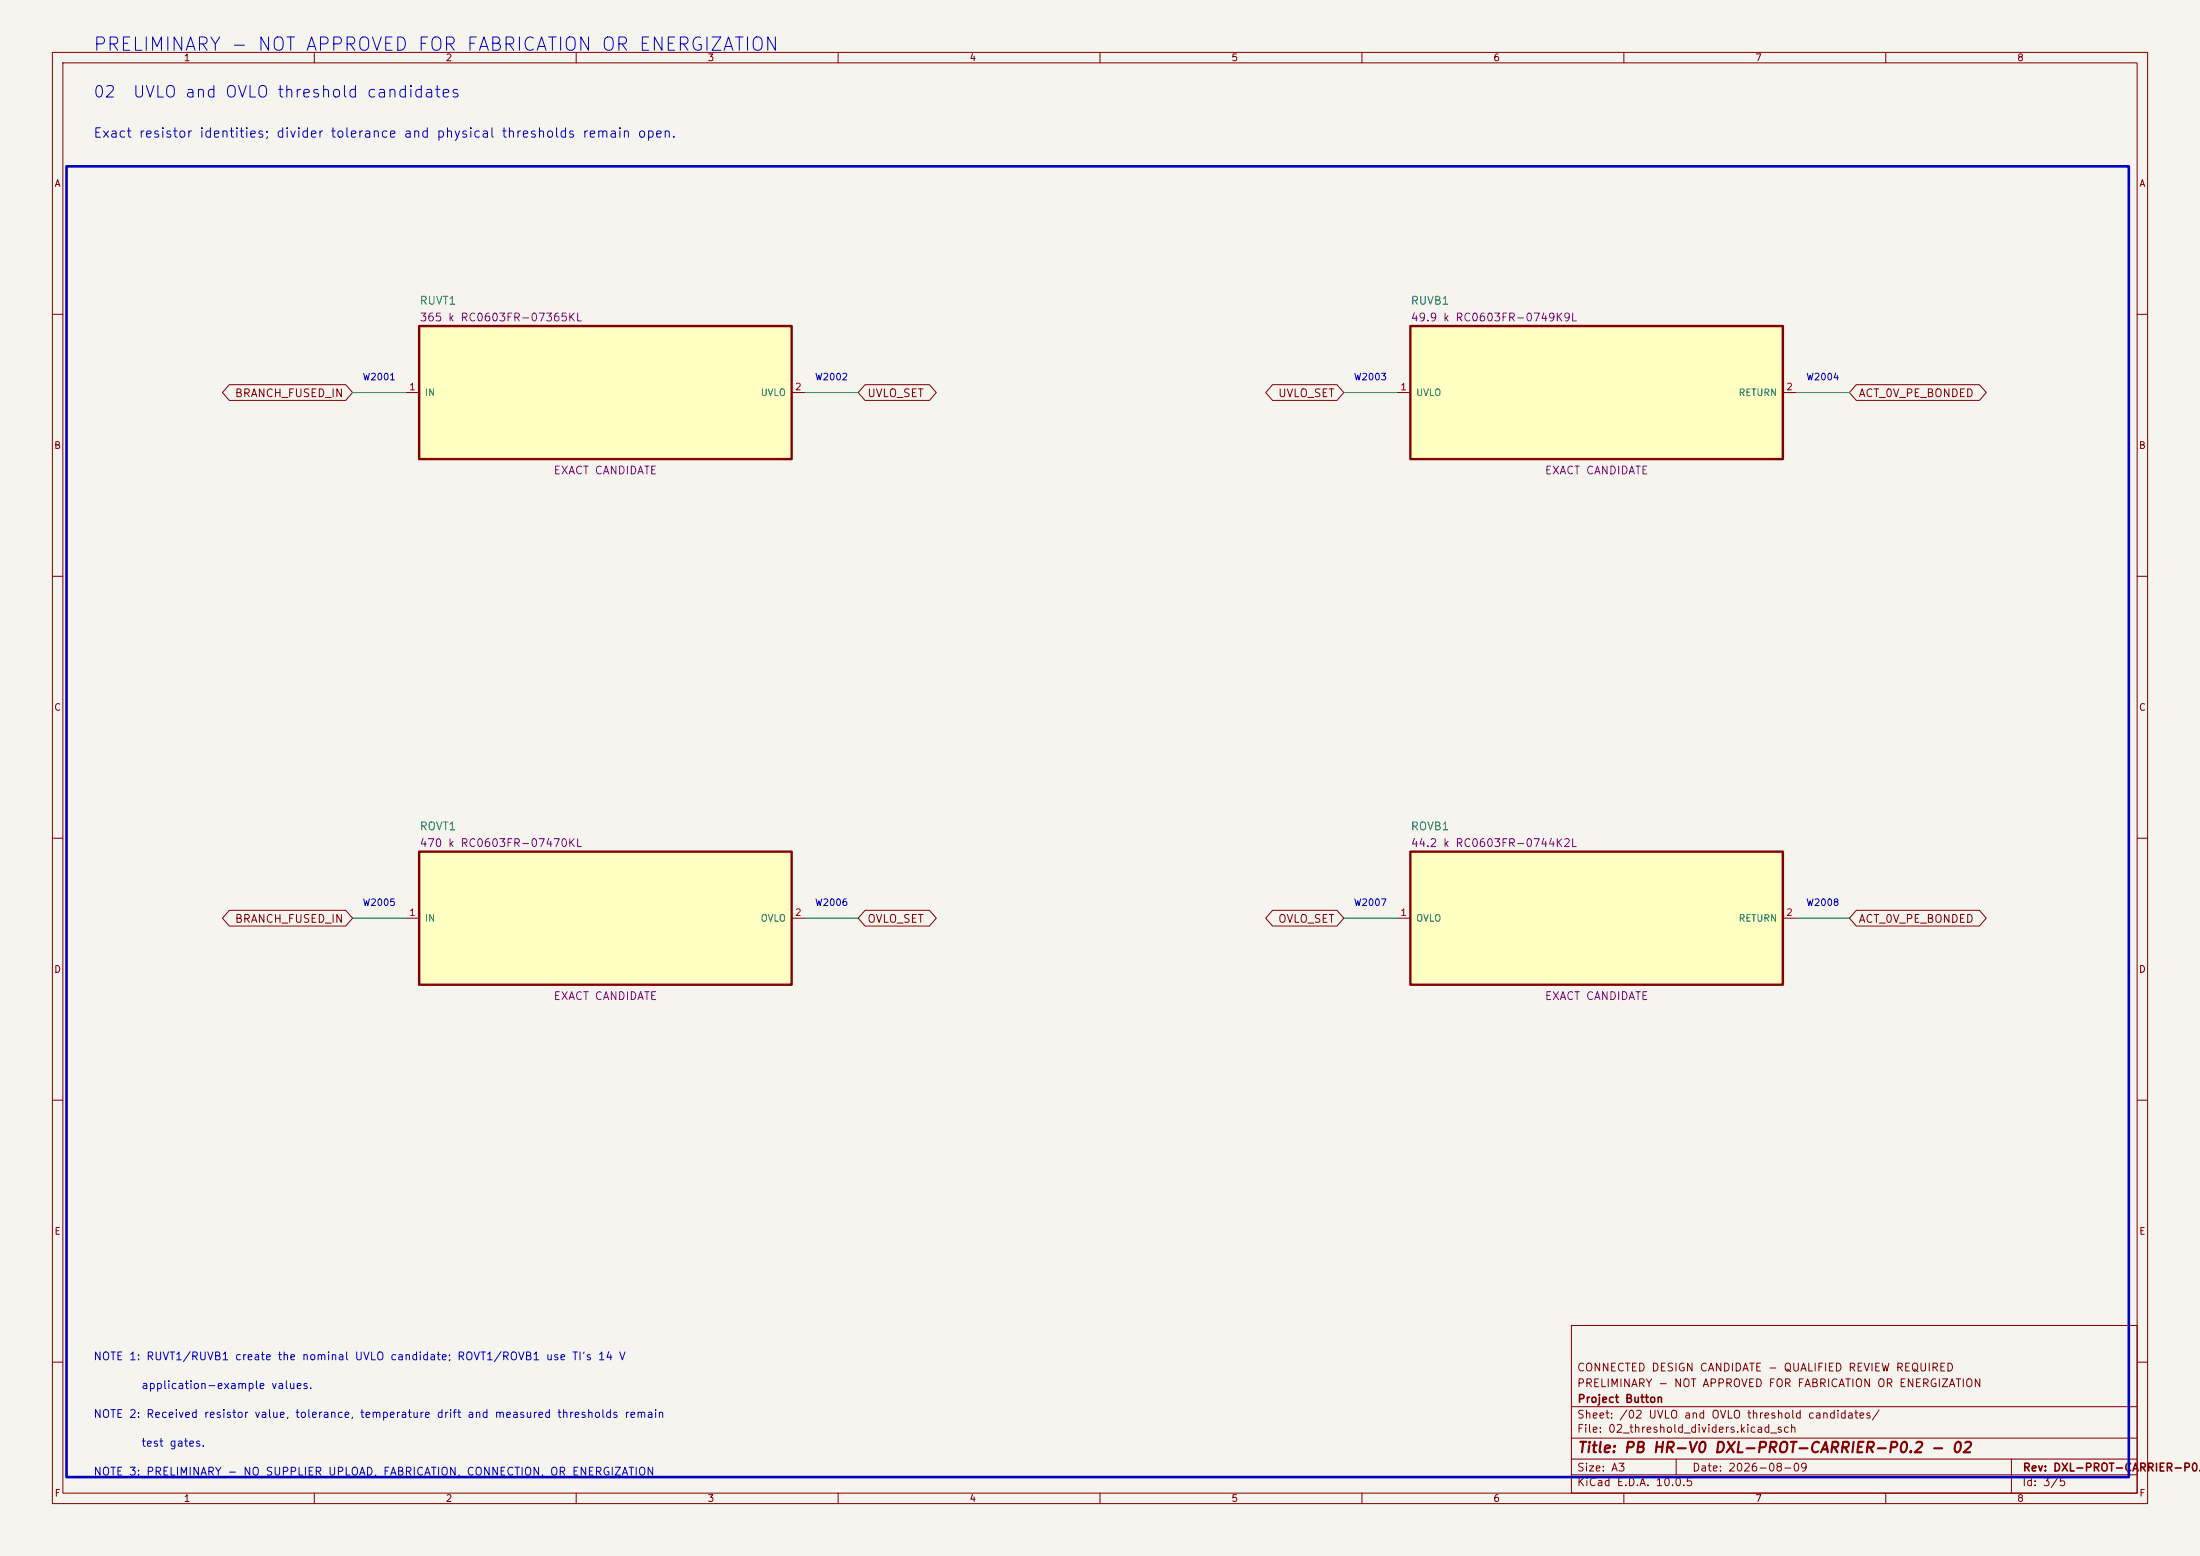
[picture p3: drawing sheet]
<svg xmlns="http://www.w3.org/2000/svg" width="420mm" height="297mm" viewBox="0 0 420 297" stroke-linecap="round" stroke-linejoin="round" font-family="sans-serif">
<path d="M0 0h420v297h-420z" fill="#f5f4ef" stroke="#f5f4ef" stroke-width=".19"/>
<g fill="none" stroke="#840000" stroke-width=".19">
<path d="M10 10h400v277h-400zM12 12h396v273h-396zM60 10v2M110 10v2M160 10v2M210 10v2M260 10v2M310 10v2M360 10v2M10 60h2M408 60h2M10 110h2"/>
<path d="M408 110h2M10 160h2M408 160h2M10 210h2M408 210h2M300 253h108v32h-108zM10 260h2M300 278.5h108M300 274.5h108M300 268.5h108M320 278.5v3M384 278.5v6.5"/>
<path d="M408 260h2M60 285v2M110 285v2M160 285v2M210 285v2M260 285v2M300 281.5h108M310 285v2M360 285v2"/>
</g>
<path d="M269.2 162.6h71.2v25.4h-71.2z" fill="#ffffc2"/>
<path d="M269.2 162.6h71.2v25.4h-71.2z" fill="none" stroke="#840000" stroke-width=".45"/>
<path d="M266.7 175.3h2.5M340.4 175.3h2.5" fill="none" stroke="#840000" stroke-width=".19"/>
<path d="M80 62.2h71.1v25.4h-71.1z" fill="#ffffc2"/>
<path d="M80 62.2h71.1v25.4h-71.1z" fill="none" stroke="#840000" stroke-width=".45"/>
<path d="M77.5 74.9h2.5M151.1 74.9h2.6" fill="none" stroke="#840000" stroke-width=".19"/>
<path d="M269.2 62.2h71.2v25.4h-71.2z" fill="#ffffc2"/>
<path d="M269.2 62.2h71.2v25.4h-71.2z" fill="none" stroke="#840000" stroke-width=".45"/>
<path d="M266.7 74.9h2.5M340.4 74.9h2.5" fill="none" stroke="#840000" stroke-width=".19"/>
<path d="M80 162.6h71.1v25.4h-71.1z" fill="#ffffc2"/>
<path d="M80 162.6h71.1v25.4h-71.1z" fill="none" stroke="#840000" stroke-width=".45"/>
<path d="M43.8 73.4h22.2l1.3 1.5-1.3 1.5h-22.2l-1.3-1.5zM165.1 73.4h12.3l1.3 1.5-1.3 1.5h-12.3l-1.3-1.5zM242.9 73.4h12.3l1.3 1.5-1.3 1.5h-12.3l-1.3-1.5zM354.4 73.4h23.5l1.3 1.5-1.3 1.5h-23.5l-1.3-1.5zM43.8 173.8h22.2l1.3 1.5-1.3 1.5h-22.2l-1.3-1.5zM77.5 175.3h2.5M151.1 175.3h2.6M165.1 173.8h12.3l1.3 1.5-1.3 1.5h-12.3l-1.3-1.5zM242.9 173.8h12.3l1.3 1.5-1.3 1.5h-12.3l-1.3-1.5zM354.4 173.8h23.5l1.3 1.5-1.3 1.5h-23.5l-1.3-1.5z" fill="none" stroke="#840000" stroke-width=".19"/>
<path d="M67.3 74.9h10.2M153.7 74.9h10.1M256.5 74.9h10.2M342.9 74.9h10.2M67.3 175.3h10.2M153.7 175.3h10.1M256.5 175.3h10.2M342.9 175.3h10.2" fill="none" stroke="#009600" stroke-width=".19"/>
<path d="M12.7 31.8h393.7v250.1h-393.7z" fill="none" stroke="#0000c2" stroke-width=".5"/>
<text font-size="2.5" fill="#0000c2" x="17.6" y="10.4">PRELIMINARY - NOT APPROVED FOR FABRICATION OR ENERGIZATION</text>
<g font-size="2.2" fill="#0000c2">
<text x="17.7" y="19.2">02</text>
<text x="25.2" y="19.2">UVLO and OVLO threshold candidates</text>
</g>
<text font-size="2" fill="#840000" x="301" y="277.8">Title: PB HR-V0 DXL-PROT-CARRIER-P0.2 - 02</text>
<text font-size="1.8" fill="#0000c2" x="17.7" y="26.7">Exact resistor identities; divider tolerance and physical thresholds remain open.</text>
<g font-size="1.5" fill="#006464">
<text x="80" y="58.5">RUVT1</text>
<text x="269.2" y="58.5">RUVB1</text>
<text x="80" y="158.8">ROVT1</text>
<text x="269.2" y="158.8">ROVB1</text>
</g>
<g font-size="1.5" fill="#840084">
<text x="80" y="61.7">365 k RC0603FR-07365KL</text>
<text x="269.2" y="61.7">49.9 k RC0603FR-0749K9L</text>
<text x="105.6" y="90.9">EXACT CANDIDATE</text>
<text x="294.8" y="90.9">EXACT CANDIDATE</text>
<text x="80" y="162">470 k RC0603FR-07470KL</text>
<text x="269.2" y="162">44.2 k RC0603FR-0744K2L</text>
<text x="105.6" y="191.2">EXACT CANDIDATE</text>
<text x="294.8" y="191.2">EXACT CANDIDATE</text>
</g>
<g font-size="1.5" fill="#840000">
<text x="44.7" y="76.2">BRANCH_FUSED_IN</text>
<text x="165.5" y="76.2">UVLO_SET</text>
<text x="243.9" y="76.2">UVLO_SET</text>
<text x="354.7" y="76.2">ACT_0V_PE_BONDED</text>
<text x="44.7" y="176.5">BRANCH_FUSED_IN</text>
<text x="165.5" y="176.5">OVLO_SET</text>
<text x="243.9" y="176.5">OVLO_SET</text>
<text x="354.7" y="176.5">ACT_0V_PE_BONDED</text>
<text x="300.9" y="262.1">CONNECTED DESIGN CANDIDATE - QUALIFIED REVIEW REQUIRED</text>
<text x="300.9" y="265.1">PRELIMINARY - NOT APPROVED FOR FABRICATION OR ENERGIZATION</text>
<text x="301" y="268.1">Project Button</text>
<text x="300.9" y="273.8">File: 02_threshold_dividers.kicad_sch</text>
<text x="300.9" y="271.1">Sheet: /02 UVLO and OVLO threshold candidates/</text>
<text x="300.9" y="281.2">Size: A3</text>
<text x="322.9" y="281.2">Date: 2026-08-09</text>
<text x="386" y="281.2">Rev: DXL-PROT-CARRIER-P0.2</text>
<text x="300.9" y="284">KiCad E.D.A. 10.0.5</text>
<text x="385.9" y="284">Id: 3/5</text>
</g>
<g font-size="1.5" fill="#0000c2">
<text x="17.7" y="260">NOTE 1: RUVT1/RUVB1 create the nominal UVLO candidate; ROVT1/ROVB1 use TI's 14 V</text>
<text x="26.9" y="265.5">application-example values.</text>
<text x="17.7" y="271">NOTE 2: Received resistor value, tolerance, temperature drift and measured thresholds remain</text>
<text x="26.9" y="276.5">test gates.</text>
<text x="17.7" y="282">NOTE 3: PRELIMINARY - NO SUPPLIER UPLOAD, FABRICATION, CONNECTION, OR ENERGIZATION</text>
</g>
<g font-size="1.3" fill="#840000">
<text x="35" y="12">1</text>
<text x="85" y="12">2</text>
<text x="135" y="12">3</text>
<text x="185" y="12">4</text>
<text x="235" y="12">5</text>
<text x="285" y="12">6</text>
<text x="335" y="12">7</text>
<text x="385" y="12">8</text>
<text x="10.3" y="36">A</text>
<text x="408.3" y="36">A</text>
<text x="10.2" y="86">B</text>
<text x="408.2" y="86">B</text>
<text x="10.2" y="136">C</text>
<text x="408.2" y="136">C</text>
<text x="10.2" y="186">D</text>
<text x="408.2" y="186">D</text>
<text x="10.3" y="236">E</text>
<text x="408.3" y="236">E</text>
<text x="10.3" y="286">F</text>
<text x="35" y="287">1</text>
<text x="85" y="287">2</text>
<text x="135" y="287">3</text>
<text x="185" y="287">4</text>
<text x="235" y="287">5</text>
<text x="285" y="287">6</text>
<text x="335" y="287">7</text>
<text x="385" y="287">8</text>
<text x="408.3" y="286">F</text>
</g>
<g font-size="1.3" fill="#0000c2">
<text x="69.1" y="72.9">W2001</text>
<text x="155.5" y="72.9">W2002</text>
<text x="258.3" y="72.9">W2003</text>
<text x="344.7" y="72.9">W2004</text>
<text x="69.1" y="173.2">W2005</text>
<text x="155.5" y="173.2">W2006</text>
<text x="258.3" y="173.2">W2007</text>
<text x="344.7" y="173.2">W2008</text>
</g>
<g font-size="1.3" fill="#a90000">
<text x="78" y="74.8">1</text>
<text x="151.7" y="74.8">2</text>
<text x="267.2" y="74.8">1</text>
<text x="340.9" y="74.8">2</text>
<text x="78" y="175.1">1</text>
<text x="151.7" y="175.1">2</text>
<text x="267.2" y="175.1">1</text>
<text x="340.9" y="175.1">2</text>
</g>
<g font-size="1.3" fill="#006464">
<text x="81" y="75.9">IN</text>
<text x="145.1" y="75.9">UVLO</text>
<text x="270.2" y="75.9">UVLO</text>
<text x="331.8" y="75.9">RETURN</text>
<text x="81" y="176.2">IN</text>
<text x="145.1" y="176.2">OVLO</text>
<text x="270.2" y="176.2">OVLO</text>
<text x="331.8" y="176.2">RETURN</text>
</g>
</svg>
